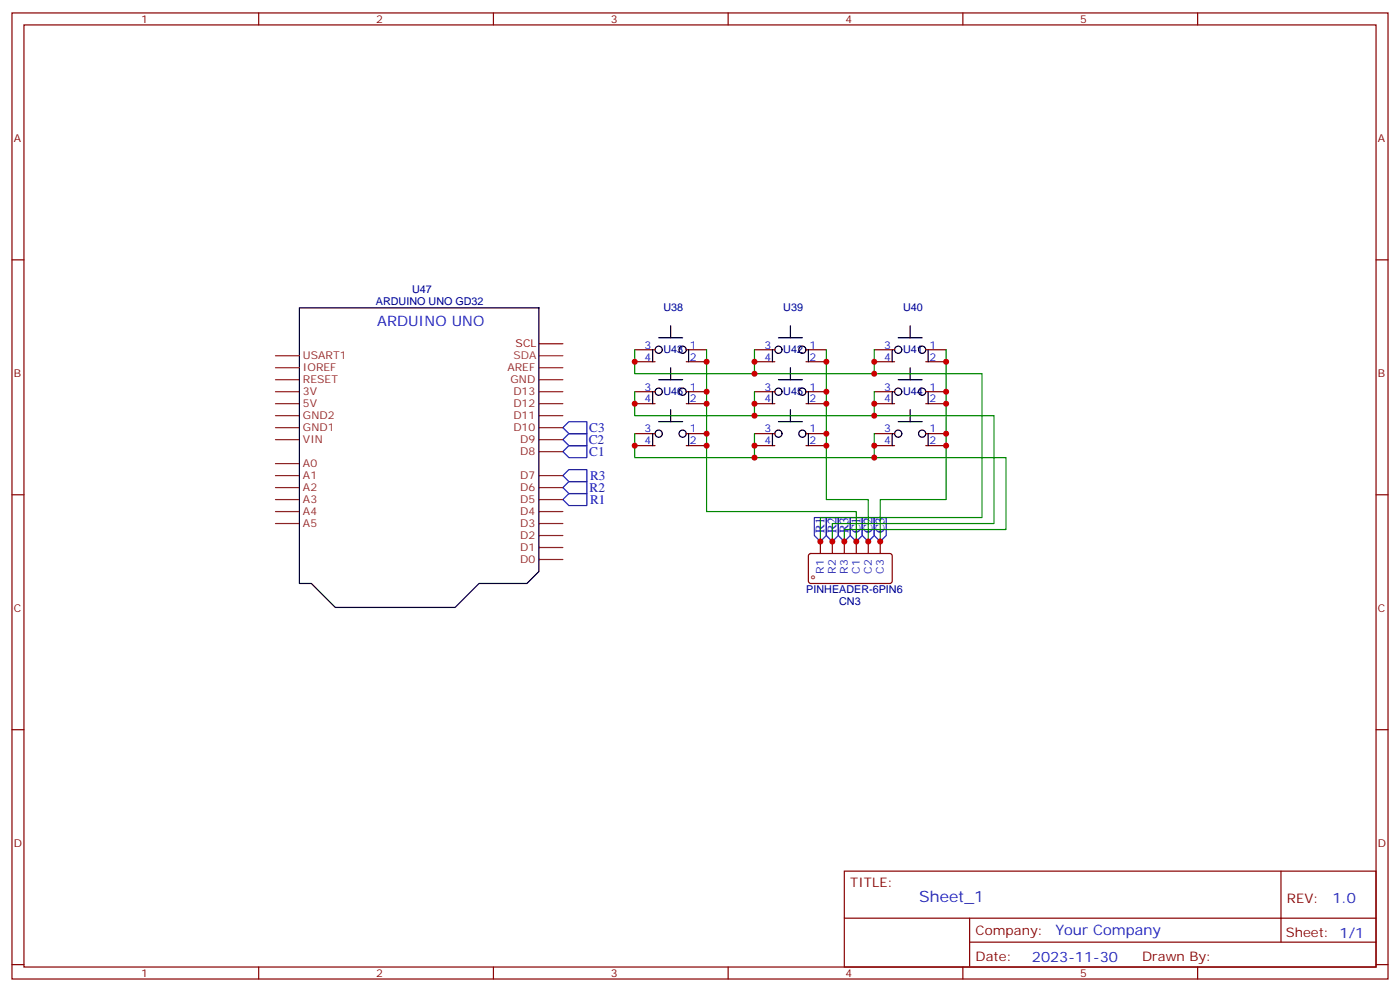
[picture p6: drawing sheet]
<svg xmlns="http://www.w3.org/2000/svg" width="412mm" height="292mm" viewBox="0 0 412 292" stroke-linecap="round" stroke-linejoin="round" font-family="sans-serif">
<g fill="none" stroke="#870000" stroke-width=".35">
<path d="M3.5 3.8h405.4v284.3h-405.4zM7.1 7.3h398.2v277.3h-398.2zM76.2 3.8v3.5M145.3 3.8v3.5M214.5 3.8v3.5M283.6 3.8v3.5M352.8 3.8v3.5M3.5 76.5h3.6M405.3 76.5h3.6M3.5 145.6h3.6M405.3 145.6h3.6M3.5 214.8h3.6"/>
<path d="M405.3 214.8h3.6M248.7 256.4h156.6v28.2h-156.6zM377.3 256.4v20.9M248.7 270.2h156.5M285.6 277.3h119.6M285.6 270.2v14.2M3.5 283.9h3.6M76.2 284.6v3.5M145.3 284.6v3.5M214.5 284.6v3.5M283.6 284.6v3.5M352.8 284.6v3.5"/>
<path d="M405.3 283.9h3.6"/>
</g>
<path d="M239.9 152.3h3.5v5.3l-1.7 1.8-1.8-1.8zM243.4 152.3h3.5v5.3l-1.7 1.8-1.8-1.8zM246.9 152.3h3.6v5.3l-1.8 1.8-1.8-1.8zM250.5 152.3h3.5v5.3l-1.8 1.8-1.7-1.8zM254 152.3h3.5v5.3l-1.7 1.8-1.8-1.8zM257.5 152.3h3.6v5.3l-1.8 1.8-1.8-1.8z" fill="none" stroke="#00f" stroke-width=".35"/>
<path d="M194 99.4h7.1M197.6 95.9v3.5" fill="none" stroke="#000" stroke-width=".35"/>
<g fill="#fff" stroke="#000" stroke-width=".35">
<circle cx="194" cy="102.9" r="1.06"/>
<circle cx="201.1" cy="102.9" r="1.06"/>
</g>
<path d="M187 102.9h6M187 106.5h6M202.1 102.9h6M202.1 106.5h6" fill="none" stroke="#870000" stroke-width=".35"/>
<path d="M229.3 99.4h7.1M232.8 95.9v3.5M192.3 102.9v3.6M202.8 102.9v3.6" fill="none" stroke="#000" stroke-width=".35"/>
<g fill="#fff" stroke="#000" stroke-width=".35">
<circle cx="229.3" cy="102.9" r="1.06"/>
<circle cx="236.4" cy="102.9" r="1.06"/>
</g>
<path d="M222.2 102.9h6M222.2 106.5h6M237.4 102.9h6M237.4 106.5h6" fill="none" stroke="#870000" stroke-width=".35"/>
<path d="M264.6 99.4h7M268.1 95.9v3.5M227.5 102.9v3.6M238.1 102.9v3.6" fill="none" stroke="#000" stroke-width=".35"/>
<g fill="#fff" stroke="#000" stroke-width=".35">
<circle cx="264.6" cy="102.9" r="1.06"/>
<circle cx="271.6" cy="102.9" r="1.06"/>
</g>
<path d="M257.5 102.9h6M257.5 106.5h6M272.7 102.9h6M272.7 106.5h6" fill="none" stroke="#870000" stroke-width=".35"/>
<path d="M262.8 102.9v3.6M264.6 111.8h7M268.1 108.2v3.6M273.4 102.9v3.6" fill="none" stroke="#000" stroke-width=".35"/>
<g fill="#fff" stroke="#000" stroke-width=".35">
<circle cx="264.6" cy="115.3" r="1.06"/>
<circle cx="271.6" cy="115.3" r="1.06"/>
</g>
<path d="M257.5 115.3h6M257.5 118.8h6M272.7 115.3h6M272.7 118.8h6" fill="none" stroke="#870000" stroke-width=".35"/>
<path d="M229.3 111.8h7.1M232.8 108.2v3.6M262.8 115.3v3.5M273.4 115.3v3.5" fill="none" stroke="#000" stroke-width=".35"/>
<g fill="#fff" stroke="#000" stroke-width=".35">
<circle cx="229.3" cy="115.3" r="1.06"/>
<circle cx="236.4" cy="115.3" r="1.06"/>
</g>
<path d="M222.2 115.3h6M222.2 118.8h6M237.4 115.3h6M237.4 118.8h6" fill="none" stroke="#870000" stroke-width=".35"/>
<path d="M194 111.8h7.1M197.6 108.2v3.6M227.5 115.3v3.5M238.1 115.3v3.5" fill="none" stroke="#000" stroke-width=".35"/>
<g fill="#fff" stroke="#000" stroke-width=".35">
<circle cx="194" cy="115.3" r="1.06"/>
<circle cx="201.1" cy="115.3" r="1.06"/>
</g>
<path d="M187 115.3h6M187 118.8h6M202.1 115.3h6M202.1 118.8h6" fill="none" stroke="#870000" stroke-width=".35"/>
<path d="M192.3 115.3v3.5M202.8 115.3v3.5M264.6 124.1h7M268.1 120.6v3.5" fill="none" stroke="#000" stroke-width=".35"/>
<g fill="#fff" stroke="#000" stroke-width=".35">
<circle cx="264.6" cy="127.6" r="1.06"/>
<circle cx="271.6" cy="127.6" r="1.06"/>
</g>
<path d="M257.5 127.6h6M257.5 131.2h6M272.7 127.6h6M272.7 131.2h6" fill="none" stroke="#870000" stroke-width=".35"/>
<path d="M229.3 124.1h7.1M232.8 120.6v3.5M262.8 127.6v3.6M273.4 127.6v3.6" fill="none" stroke="#000" stroke-width=".35"/>
<g fill="#fff" stroke="#000" stroke-width=".35">
<circle cx="229.3" cy="127.6" r="1.06"/>
<circle cx="236.4" cy="127.6" r="1.06"/>
</g>
<path d="M222.2 127.6h6M222.2 131.2h6M237.4 127.6h6M237.4 131.2h6" fill="none" stroke="#870000" stroke-width=".35"/>
<path d="M194 124.1h7.1M197.6 120.6v3.5M227.5 127.6v3.6M238.1 127.6v3.6" fill="none" stroke="#000" stroke-width=".35"/>
<g fill="#fff" stroke="#000" stroke-width=".35">
<circle cx="194" cy="127.6" r="1.06"/>
<circle cx="201.1" cy="127.6" r="1.06"/>
</g>
<path d="M187 127.6h6M187 131.2h6M202.1 127.6h6M202.1 131.2h6M241.7 159.4v3.5M245.2 159.4v3.5M248.7 159.4v3.5M252.2 159.4v3.5M255.8 159.4v3.5M259.3 159.4v3.5M238.4 163.1l.4-.2 23.6 .1 .4 .6v7.7l-.7 .4h-23.5l-.5-.7v-7.4z" fill="none" stroke="#870000" stroke-width=".35"/>
<path d="M88.2 90.6h70.5v77.6l-3.5 3.5h-14.1l-7 7.1h-35.3l-7.1-7.1h-3.5zM192.3 127.6v3.6M202.8 127.6v3.6" fill="none" stroke="#000" stroke-width=".35"/>
<path d="M187 102.9v7.1h102.3v42.3h-47.6v7.1M187 115.3v7h105.8v31.8h-47.6v5.3M208.1 102.9v47.7h44.1v8.8M222.2 102.9v7.1M222.2 115.3v7M243.4 102.9v44.1h12.4v12.4M257.5 102.9v7.1M257.5 115.3v7M278.7 102.9v44.1h-19.4v12.4M187 127.6v7.1h109.3v21.2h-47.6v3.5M222.2 127.6v7.1M257.5 127.6v7.1" fill="none" stroke="#008700" stroke-width=".35"/>
<path d="M165.8 125.9l1.8-1.8h5.3v3.5h-5.3zM165.8 129.4l1.8-1.8h5.3v3.6h-5.3zM165.8 140l1.8-1.8h5.3v3.5h-5.3zM167.6 131.2h5.3v3.5h-5.3l-1.8-1.8zM165.8 143.5l1.8-1.8h5.3v3.6h-5.3zM165.8 147l1.8-1.7h5.3v3.5h-5.3z" fill="none" stroke="#00f" stroke-width=".35"/>
<g fill="none" stroke="#8c2424" stroke-width=".35">
<path d="M81.1 118.8h7.1M81.1 115.3h7.1M81.1 111.8h7.1M81.1 108.2h7.1M81.1 104.7h7.1M158.7 118.8h7.1M158.7 115.3h7.1M158.7 111.8h7.1M158.7 108.2h7.1M81.1 140h7.1M81.1 129.4h7.1M81.1 125.9h7.1"/>
<path d="M81.1 122.3h7.1M81.1 136.5h7.1M158.7 140h7.1M158.7 132.9h7.1M158.7 129.4h7.1M158.7 125.9h7.1M158.7 122.3h7.1M81.1 154.1h7.1M81.1 150.6h7.1M81.1 147h7.1M81.1 143.5h7.1M158.7 157.6h7.1"/>
<path d="M158.7 154.1h7.1M158.7 150.6h7.1M158.7 147h7.1M158.7 143.5h7.1M158.7 164.7h7.1M158.7 161.1h7.1"/>
</g>
<path d="M158.7 104.7h7.1" fill="none" stroke="#933" stroke-width=".35"/>
<path d="M158.7 101.2h7.1" fill="none" stroke="#900" stroke-width=".35"/>
<g fill="#c00">
<circle cx="259.3" cy="159.4" r=".88"/>
<circle cx="255.8" cy="159.4" r=".88"/>
<circle cx="252.2" cy="159.4" r=".88"/>
<circle cx="248.7" cy="159.4" r=".88"/>
<circle cx="245.2" cy="159.4" r=".88"/>
<circle cx="241.7" cy="159.4" r=".88"/>
<circle cx="278.7" cy="131.2" r=".88"/>
<circle cx="278.7" cy="127.6" r=".88"/>
<circle cx="278.7" cy="118.8" r=".88"/>
<circle cx="278.7" cy="115.3" r=".88"/>
<circle cx="278.7" cy="106.5" r=".88"/>
<circle cx="208.1" cy="106.5" r=".88"/>
<circle cx="208.1" cy="115.3" r=".88"/>
<circle cx="208.1" cy="118.8" r=".88"/>
<circle cx="208.1" cy="127.6" r=".88"/>
<circle cx="208.1" cy="131.2" r=".88"/>
<circle cx="243.4" cy="106.5" r=".88"/>
<circle cx="243.4" cy="115.3" r=".88"/>
<circle cx="243.4" cy="118.8" r=".88"/>
<circle cx="243.4" cy="127.6" r=".88"/>
<circle cx="243.4" cy="131.2" r=".88"/>
<circle cx="187" cy="106.5" r=".88"/>
<circle cx="222.3" cy="110" r=".88"/>
<circle cx="222.3" cy="106.5" r=".88"/>
<circle cx="257.5" cy="110" r=".88"/>
<circle cx="257.5" cy="106.5" r=".88"/>
<circle cx="222.3" cy="122.3" r=".88"/>
<circle cx="257.5" cy="122.3" r=".88"/>
<circle cx="187" cy="118.8" r=".88"/>
<circle cx="222.3" cy="118.8" r=".88"/>
<circle cx="257.5" cy="118.8" r=".88"/>
<circle cx="222.3" cy="134.7" r=".88"/>
<circle cx="257.5" cy="134.7" r=".88"/>
<circle cx="187" cy="131.2" r=".88"/>
<circle cx="222.3" cy="131.2" r=".88"/>
<circle cx="257.5" cy="131.2" r=".88"/>
</g>
<text font-size="4.6" fill="#00f" x="270.8" y="265.4">Sheet_1</text>
<g font-size="4.2" fill="#00f">
<text x="111.1" y="95.9">ARDUINO UNO</text>
<text x="392.5" y="265.7">1.0</text>
<text x="310.9" y="275.2">Your Company</text>
<text x="304" y="283">2023-11-30</text>
</g>
<g font-size="3.9" fill="#00f">
<text x="173.4" y="130.7">C2</text>
<text x="173.6" y="127.2">C3</text>
<text x="173.6" y="134.2">C1</text>
<text x="173.8" y="141.3">R3</text>
<text x="173.7" y="144.8">R2</text>
<text x="173.8" y="148.4">R1</text>
<text x="242.9" y="156.9" transform="rotate(-90 242.9 156.9)">R1</text>
<text x="246.4" y="156.9" transform="rotate(-90 246.4 156.9)">R2</text>
<text x="249.9" y="156.9" transform="rotate(-90 249.9 156.9)">R3</text>
<text x="253.5" y="156.9" transform="rotate(-90 253.5 156.9)">C1</text>
<text x="257" y="156.9" transform="rotate(-90 257 156.9)">C2</text>
<text x="260.5" y="156.9" transform="rotate(-90 260.5 156.9)">C3</text>
</g>
<g font-size="3.9" fill="#800">
<text x="250.5" y="261">TITLE:</text>
<text x="379.1" y="265.7">REV:</text>
<text x="287.4" y="275.2">Company:</text>
<text x="378.7" y="275.8">Sheet: 1/1</text>
<text x="287.4" y="282.9">Date:</text>
<text x="336.4" y="282.9">Drawn By:</text>
</g>
<g font-size="3.2" fill="#800">
<text x="41.6" y="6.8">1</text>
<text x="110.8" y="6.8">2</text>
<text x="179.9" y="6.8">3</text>
<text x="249.1" y="6.8">4</text>
<text x="318.2" y="6.8">5</text>
<text x="4.1" y="41.9">A</text>
<text x="405.9" y="41.9">A</text>
<text x="4.1" y="111.1">B</text>
<text x="405.9" y="111.1">B</text>
<text x="4.1" y="180.2">C</text>
<text x="405.9" y="180.2">C</text>
<text x="4.1" y="249.3">D</text>
<text x="405.9" y="249.3">D</text>
<text x="41.6" y="287.6">1</text>
<text x="110.8" y="287.6">2</text>
<text x="179.9" y="287.6">3</text>
<text x="249.1" y="287.6">4</text>
<text x="318.2" y="287.6">5</text>
</g>
<g font-size="3.2" fill="#000080">
<text x="110.7" y="89.9">ARDUINO UNO GD32</text>
<text x="121.4" y="86.4">U47</text>
<text x="195.4" y="91.7">U38</text>
<text x="230.7" y="91.7">U39</text>
<text x="266" y="91.7">U40</text>
<text x="195.4" y="104">U43</text>
<text x="230.7" y="104">U42</text>
<text x="266" y="104">U41</text>
<text x="195.4" y="116.3">U46</text>
<text x="230.7" y="116.3">U45</text>
<text x="266" y="116.3">U44</text>
<text x="237.5" y="174.7">PINHEADER-6PIN6</text>
<text x="247.2" y="178.2">CN3</text>
</g>
<g font-size="3.2" fill="#8d2323">
<text x="89.3" y="105.8">USART1</text>
<text x="89.3" y="112.8">RESET</text>
<text x="89.3" y="109.3">IOREF</text>
<text x="149.5" y="109.3">AREF</text>
<text x="150.4" y="112.8">GND</text>
<text x="89.3" y="119.9">5V</text>
<text x="89.3" y="116.3">3V</text>
<text x="151.2" y="119.9">D12</text>
<text x="151.2" y="116.3">D13</text>
<text x="89.3" y="123.4">GND2</text>
<text x="151.2" y="123.4">D11</text>
<text x="89.3" y="130.5">VIN</text>
<text x="89.3" y="126.9">GND1</text>
<text x="151.2" y="126.9">D10</text>
<text x="153.2" y="130.5">D9</text>
<text x="89.3" y="137.5">A0</text>
<text x="153.2" y="134">D8</text>
<text x="89.3" y="141">A1</text>
<text x="153.2" y="141">D7</text>
<text x="89.3" y="148.1">A3</text>
<text x="89.3" y="144.6">A2</text>
<text x="153.2" y="148.1">D5</text>
<text x="153.2" y="144.6">D6</text>
<text x="89.3" y="155.2">A5</text>
<text x="89.3" y="151.6">A4</text>
<text x="153.2" y="155.2">D3</text>
<text x="153.2" y="151.6">D4</text>
<text x="153.2" y="158.7">D2</text>
<text x="153.2" y="165.7">D0</text>
<text x="153.2" y="162.2">D1</text>
</g>
<text font-size="3.2" fill="#933" x="151.3" y="105.8">SDA</text>
<text font-size="3.2" fill="#900" x="151.9" y="102.2">SCL</text>
<g font-size="3.2" fill="#00f">
<text x="189.9" y="102.6">3</text>
<text x="189.9" y="106.1">4</text>
<text x="203.2" y="102.6">1</text>
<text x="203.2" y="106.1">2</text>
<text x="225.2" y="102.6">3</text>
<text x="225.2" y="106.1">4</text>
<text x="238.5" y="102.6">1</text>
<text x="238.5" y="106.1">2</text>
<text x="260.4" y="102.6">3</text>
<text x="260.4" y="106.1">4</text>
<text x="273.8" y="102.6">1</text>
<text x="273.8" y="106.1">2</text>
<text x="189.9" y="114.9">3</text>
<text x="189.9" y="118.5">4</text>
<text x="203.2" y="114.9">1</text>
<text x="203.2" y="118.5">2</text>
<text x="225.2" y="114.9">3</text>
<text x="225.2" y="118.5">4</text>
<text x="238.5" y="114.9">1</text>
<text x="238.5" y="118.5">2</text>
<text x="260.4" y="114.9">3</text>
<text x="260.4" y="118.5">4</text>
<text x="273.8" y="114.9">1</text>
<text x="273.8" y="118.5">2</text>
<text x="189.9" y="127.3">3</text>
<text x="189.9" y="130.8">4</text>
<text x="203.2" y="127.3">1</text>
<text x="203.2" y="130.8">2</text>
<text x="225.2" y="127.3">3</text>
<text x="225.2" y="130.8">4</text>
<text x="238.5" y="127.3">1</text>
<text x="238.5" y="130.8">2</text>
<text x="260.4" y="127.3">3</text>
<text x="260.4" y="130.8">4</text>
<text x="273.8" y="127.3">1</text>
<text x="273.8" y="130.8">2</text>
</g>
<g font-size="3.2" fill="#03c">
<text x="242.7" y="168.9" transform="rotate(-90 242.7 168.9)">R1</text>
<text x="246.2" y="168.9" transform="rotate(-90 246.2 168.9)">R2</text>
<text x="249.8" y="168.9" transform="rotate(-90 249.8 168.9)">R3</text>
<text x="253.3" y="168.9" transform="rotate(-90 253.3 168.9)">C1</text>
<text x="256.8" y="168.9" transform="rotate(-90 256.8 168.9)">C2</text>
<text x="260.3" y="168.9" transform="rotate(-90 260.3 168.9)">C3</text>
</g>
</svg>
